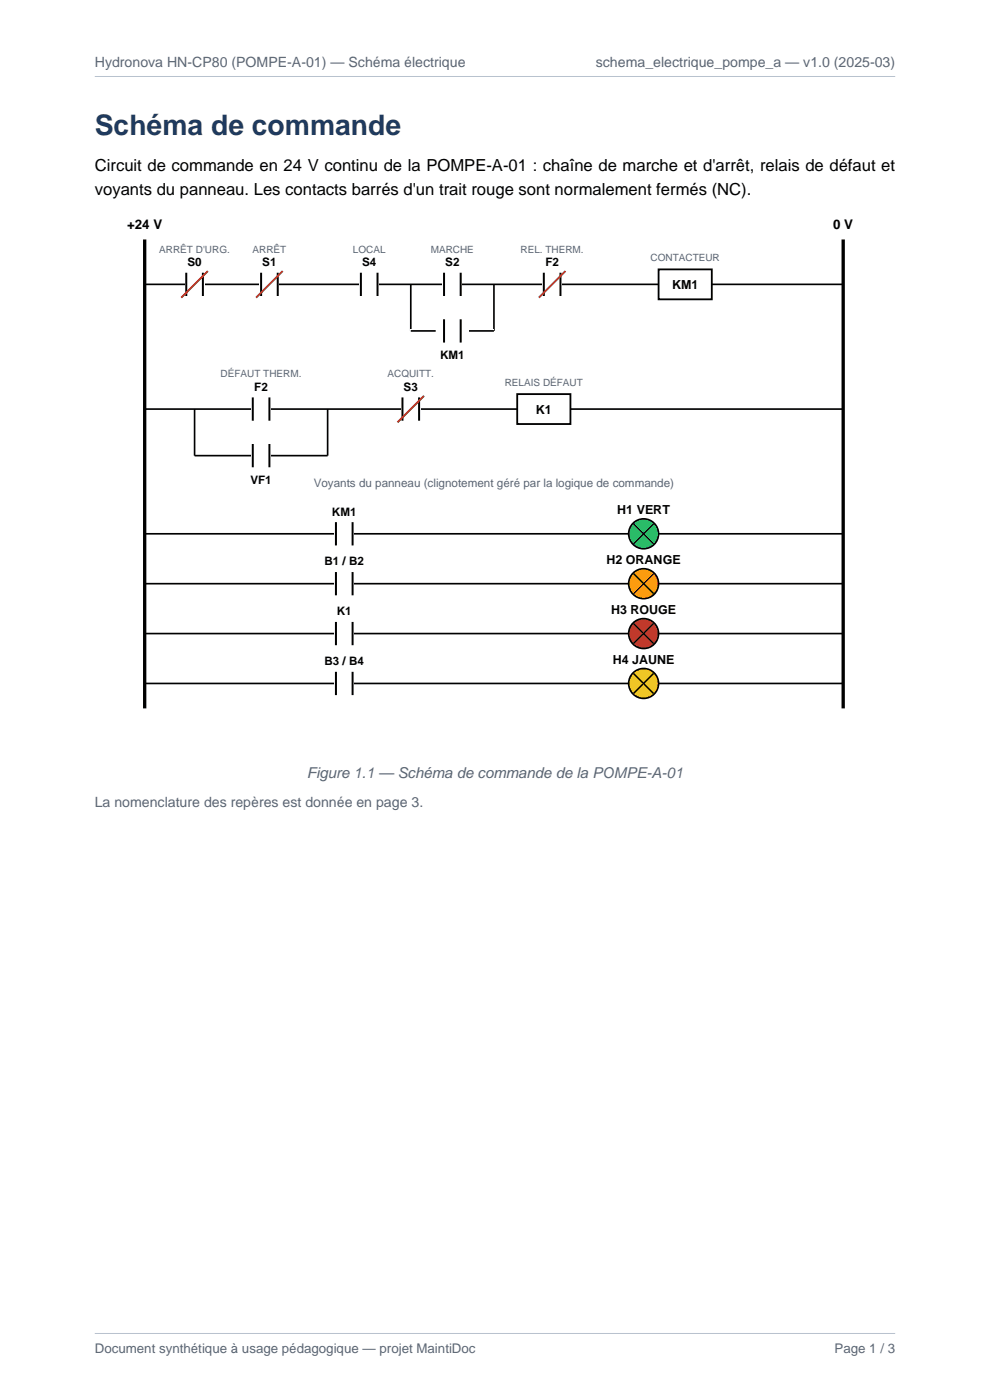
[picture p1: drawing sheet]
<svg xmlns="http://www.w3.org/2000/svg" width="210mm" height="297mm" viewBox="0 0 210 297" stroke-linecap="round" stroke-linejoin="round" font-family="sans-serif">
<path d="M20.1 16.2h169.8M20.1 282.9h169.8" fill="none" stroke="#b8c2ce" stroke-width=".21"/>
<path d="M30.7 50.8v99.5M178.9 50.8v99.5" fill="none" stroke="#000" stroke-width=".71" stroke-linecap="butt"/>
<path d="M30.7 60.3h148.2" fill="none" stroke="#000" stroke-width=".35"/>
<path d="M39.2 57.9h4.2v4.9h-4.2z" fill-rule="evenodd" fill="#fff"/>
<path d="M39.5 57.9v4.9M43 57.9v4.9" fill="none" stroke="#000" stroke-width=".42"/>
<path d="M44.1 57.5l-5.6 5.6" fill="none" stroke="#c0392b" stroke-width=".42"/>
<path d="M55 57.9h4.3v4.9h-4.3z" fill-rule="evenodd" fill="#fff"/>
<path d="M55.4 57.9v4.9M58.9 57.9v4.9" fill="none" stroke="#000" stroke-width=".42"/>
<path d="M60 57.5l-5.7 5.6" fill="none" stroke="#c0392b" stroke-width=".42"/>
<path d="M76.2 57.9h4.2v4.9h-4.2z" fill-rule="evenodd" fill="#fff"/>
<path d="M76.6 57.9v4.9M80.1 57.9v4.9" fill="none" stroke="#000" stroke-width=".42"/>
<path d="M93.8 57.9h4.3v4.9h-4.3z" fill-rule="evenodd" fill="#fff"/>
<path d="M94.2 57.9v4.9M97.7 57.9v4.9" fill="none" stroke="#000" stroke-width=".42"/>
<path d="M115 57.9h4.2v4.9h-4.2z" fill-rule="evenodd" fill="#fff"/>
<path d="M115.4 57.9v4.9M118.9 57.9v4.9" fill="none" stroke="#000" stroke-width=".42"/>
<path d="M119.9 57.5l-5.6 5.6" fill="none" stroke="#c0392b" stroke-width=".42"/>
<path d="M139.7 57.1h11.3v6.4h-11.3z" fill-rule="evenodd" fill="#fff" stroke="#000" stroke-width=".39"/>
<path d="M87.1 60.3v9.9h17.7v-9.9" fill="none" stroke="#000" stroke-width=".35"/>
<path d="M87.1 69.8h17.7v.8h-17.7z" fill-rule="evenodd" fill="#fff"/>
<path d="M87.1 70.2h5.3M99.5 70.2h5.3" fill="none" stroke="#000" stroke-width=".35"/>
<path d="M93.8 67.7h4.3v5h-4.3z" fill-rule="evenodd" fill="#fff"/>
<path d="M94.2 67.7v5M97.7 67.7v5" fill="none" stroke="#000" stroke-width=".42"/>
<path d="M30.7 86.8h148.2M41.3 86.8v9.9h28.2v-9.9" fill="none" stroke="#000" stroke-width=".35"/>
<path d="M53.3 84.3h4.2v5h-4.2z" fill-rule="evenodd" fill="#fff"/>
<path d="M53.6 84.3v5M57.1 84.3v5" fill="none" stroke="#000" stroke-width=".42"/>
<path d="M53.3 94.2h4.2v4.9h-4.2z" fill-rule="evenodd" fill="#fff"/>
<path d="M53.6 94.2v4.9M57.1 94.2v4.9" fill="none" stroke="#000" stroke-width=".42"/>
<path d="M85 84.3h4.3v5h-4.3z" fill-rule="evenodd" fill="#fff"/>
<path d="M85.4 84.3v5M88.9 84.3v5" fill="none" stroke="#000" stroke-width=".42"/>
<path d="M90 84l-5.7 5.6" fill="none" stroke="#c0392b" stroke-width=".42"/>
<path d="M109.7 83.6h11.3v6.4h-11.3z" fill-rule="evenodd" fill="#fff" stroke="#000" stroke-width=".39"/>
<path d="M30.7 113.2h148.2" fill="none" stroke="#000" stroke-width=".35"/>
<path d="M70.9 110.8h4.2v4.9h-4.2z" fill-rule="evenodd" fill="#fff"/>
<path d="M71.3 110.8v4.9M74.8 110.8v4.9" fill="none" stroke="#000" stroke-width=".42"/>
<circle cx="136.5" cy="113.2" r="3.2" fill="#2ecc71" stroke="#000" stroke-width=".35"/>
<path d="M134.4 111.1l4.2 4.3M138.6 111.1l-4.2 4.3" fill="none" stroke="#000" stroke-width=".28"/>
<path d="M30.7 123.8h148.2" fill="none" stroke="#000" stroke-width=".35"/>
<path d="M70.9 121.4h4.2v4.9h-4.2z" fill-rule="evenodd" fill="#fff"/>
<path d="M71.3 121.4v4.9M74.8 121.4v4.9" fill="none" stroke="#000" stroke-width=".42"/>
<circle cx="136.5" cy="123.8" r="3.2" fill="#ff9800" stroke="#000" stroke-width=".35"/>
<path d="M134.4 121.7l4.2 4.2M138.6 121.7l-4.2 4.2" fill="none" stroke="#000" stroke-width=".28"/>
<path d="M30.7 134.4h148.2" fill="none" stroke="#000" stroke-width=".35"/>
<path d="M70.9 131.9h4.2v5h-4.2z" fill-rule="evenodd" fill="#fff"/>
<path d="M71.3 131.9v5M74.8 131.9v5" fill="none" stroke="#000" stroke-width=".42"/>
<circle cx="136.5" cy="134.4" r="3.2" fill="#c0392b" stroke="#000" stroke-width=".35"/>
<path d="M134.4 132.3l4.2 4.2M138.6 132.3l-4.2 4.2" fill="none" stroke="#000" stroke-width=".28"/>
<path d="M30.7 145h148.2" fill="none" stroke="#000" stroke-width=".35"/>
<path d="M70.9 142.5h4.2v5h-4.2z" fill-rule="evenodd" fill="#fff"/>
<path d="M71.3 142.5v5M74.8 142.5v5" fill="none" stroke="#000" stroke-width=".42"/>
<circle cx="136.5" cy="145" r="3.2" fill="#f1c40f" stroke="#000" stroke-width=".35"/>
<path d="M134.4 142.9l4.2 4.2M138.6 142.9l-4.2 4.2" fill="none" stroke="#000" stroke-width=".28"/>
<text font-size="6" fill="#1f3a5f" x="20.1" y="28.6">Schéma de commande</text>
<g font-size="3.5">
<text x="20.1" y="36.3">Circuit de commande en 24 V continu de la POMPE-A-01 : chaîne de marche et d'arrêt, relais de défaut et</text>
<text x="20.1" y="41.3">voyants du panneau. Les contacts barrés d'un trait rouge sont normalement fermés (NC).</text>
</g>
<text font-size="3.2" fill="#5b6573" x="65.1" y="165.1">Figure 1.1 — Schéma de commande de la POMPE-A-01</text>
<g font-size="3" fill="#5b6573">
<text x="20.1" y="14.1">Hydronova HN-CP80 (POMPE-A-01) — Schéma électrique</text>
<text x="126.4" y="14.1">schema_electrique_pompe_a — v1.0 (2025-03)</text>
<text x="20.1" y="171.3">La nomenclature des repères est donnée en page 3.</text>
</g>
<g font-size="2.8">
<text x="27" y="48.7">+24 V</text>
<text x="176.7" y="48.7">0 V</text>
</g>
<g font-size="2.8" fill="#5b6573">
<text x="20.1" y="287.1">Document synthétique à usage pédagogique — projet MaintiDoc</text>
<text x="177" y="287.1">Page 1 / 3</text>
</g>
<g font-size="2.6">
<text x="142.6" y="61.4">KM1</text>
<text x="113.7" y="87.8">K1</text>
<text x="130.9" y="109">H1 VERT</text>
<text x="128.7" y="119.6">H2 ORANGE</text>
<text x="129.6" y="130.2">H3 ROUGE</text>
<text x="130" y="140.8">H4 JAUNE</text>
</g>
<g font-size="2.5">
<text x="39.8" y="56.4">S0</text>
<text x="55.6" y="56.4">S1</text>
<text x="76.8" y="56.4">S4</text>
<text x="94.4" y="56.4">S2</text>
<text x="115.7" y="56.4">F2</text>
<text x="93.3" y="76.2">KM1</text>
<text x="53.9" y="82.9">F2</text>
<text x="85.6" y="82.9">S3</text>
<text x="53.1" y="102.7">VF1</text>
<text x="70.4" y="109.4">KM1</text>
<text x="68.8" y="119.9">B1 / B2</text>
<text x="71.4" y="130.5">K1</text>
<text x="68.8" y="141.1">B3 / B4</text>
</g>
<text font-size="2.5" fill="#5b6573" x="66.5" y="103.4">Voyants du panneau (clignotement géré par la logique de commande)</text>
<g font-size="2.1" fill="#5b6573">
<text x="33.8" y="53.6">ARRÊT D'URG.</text>
<text x="53.6" y="53.6">ARRÊT</text>
<text x="74.8" y="53.6">LOCAL</text>
<text x="91.4" y="53.6">MARCHE</text>
<text x="110.4" y="53.6">REL. THERM.</text>
<text x="138" y="55.4">CONTACTEUR</text>
<text x="46.8" y="80.1">DÉFAUT THERM.</text>
<text x="82.2" y="80.1">ACQUITT.</text>
<text x="107.1" y="81.8">RELAIS DÉFAUT</text>
</g>
</svg>
